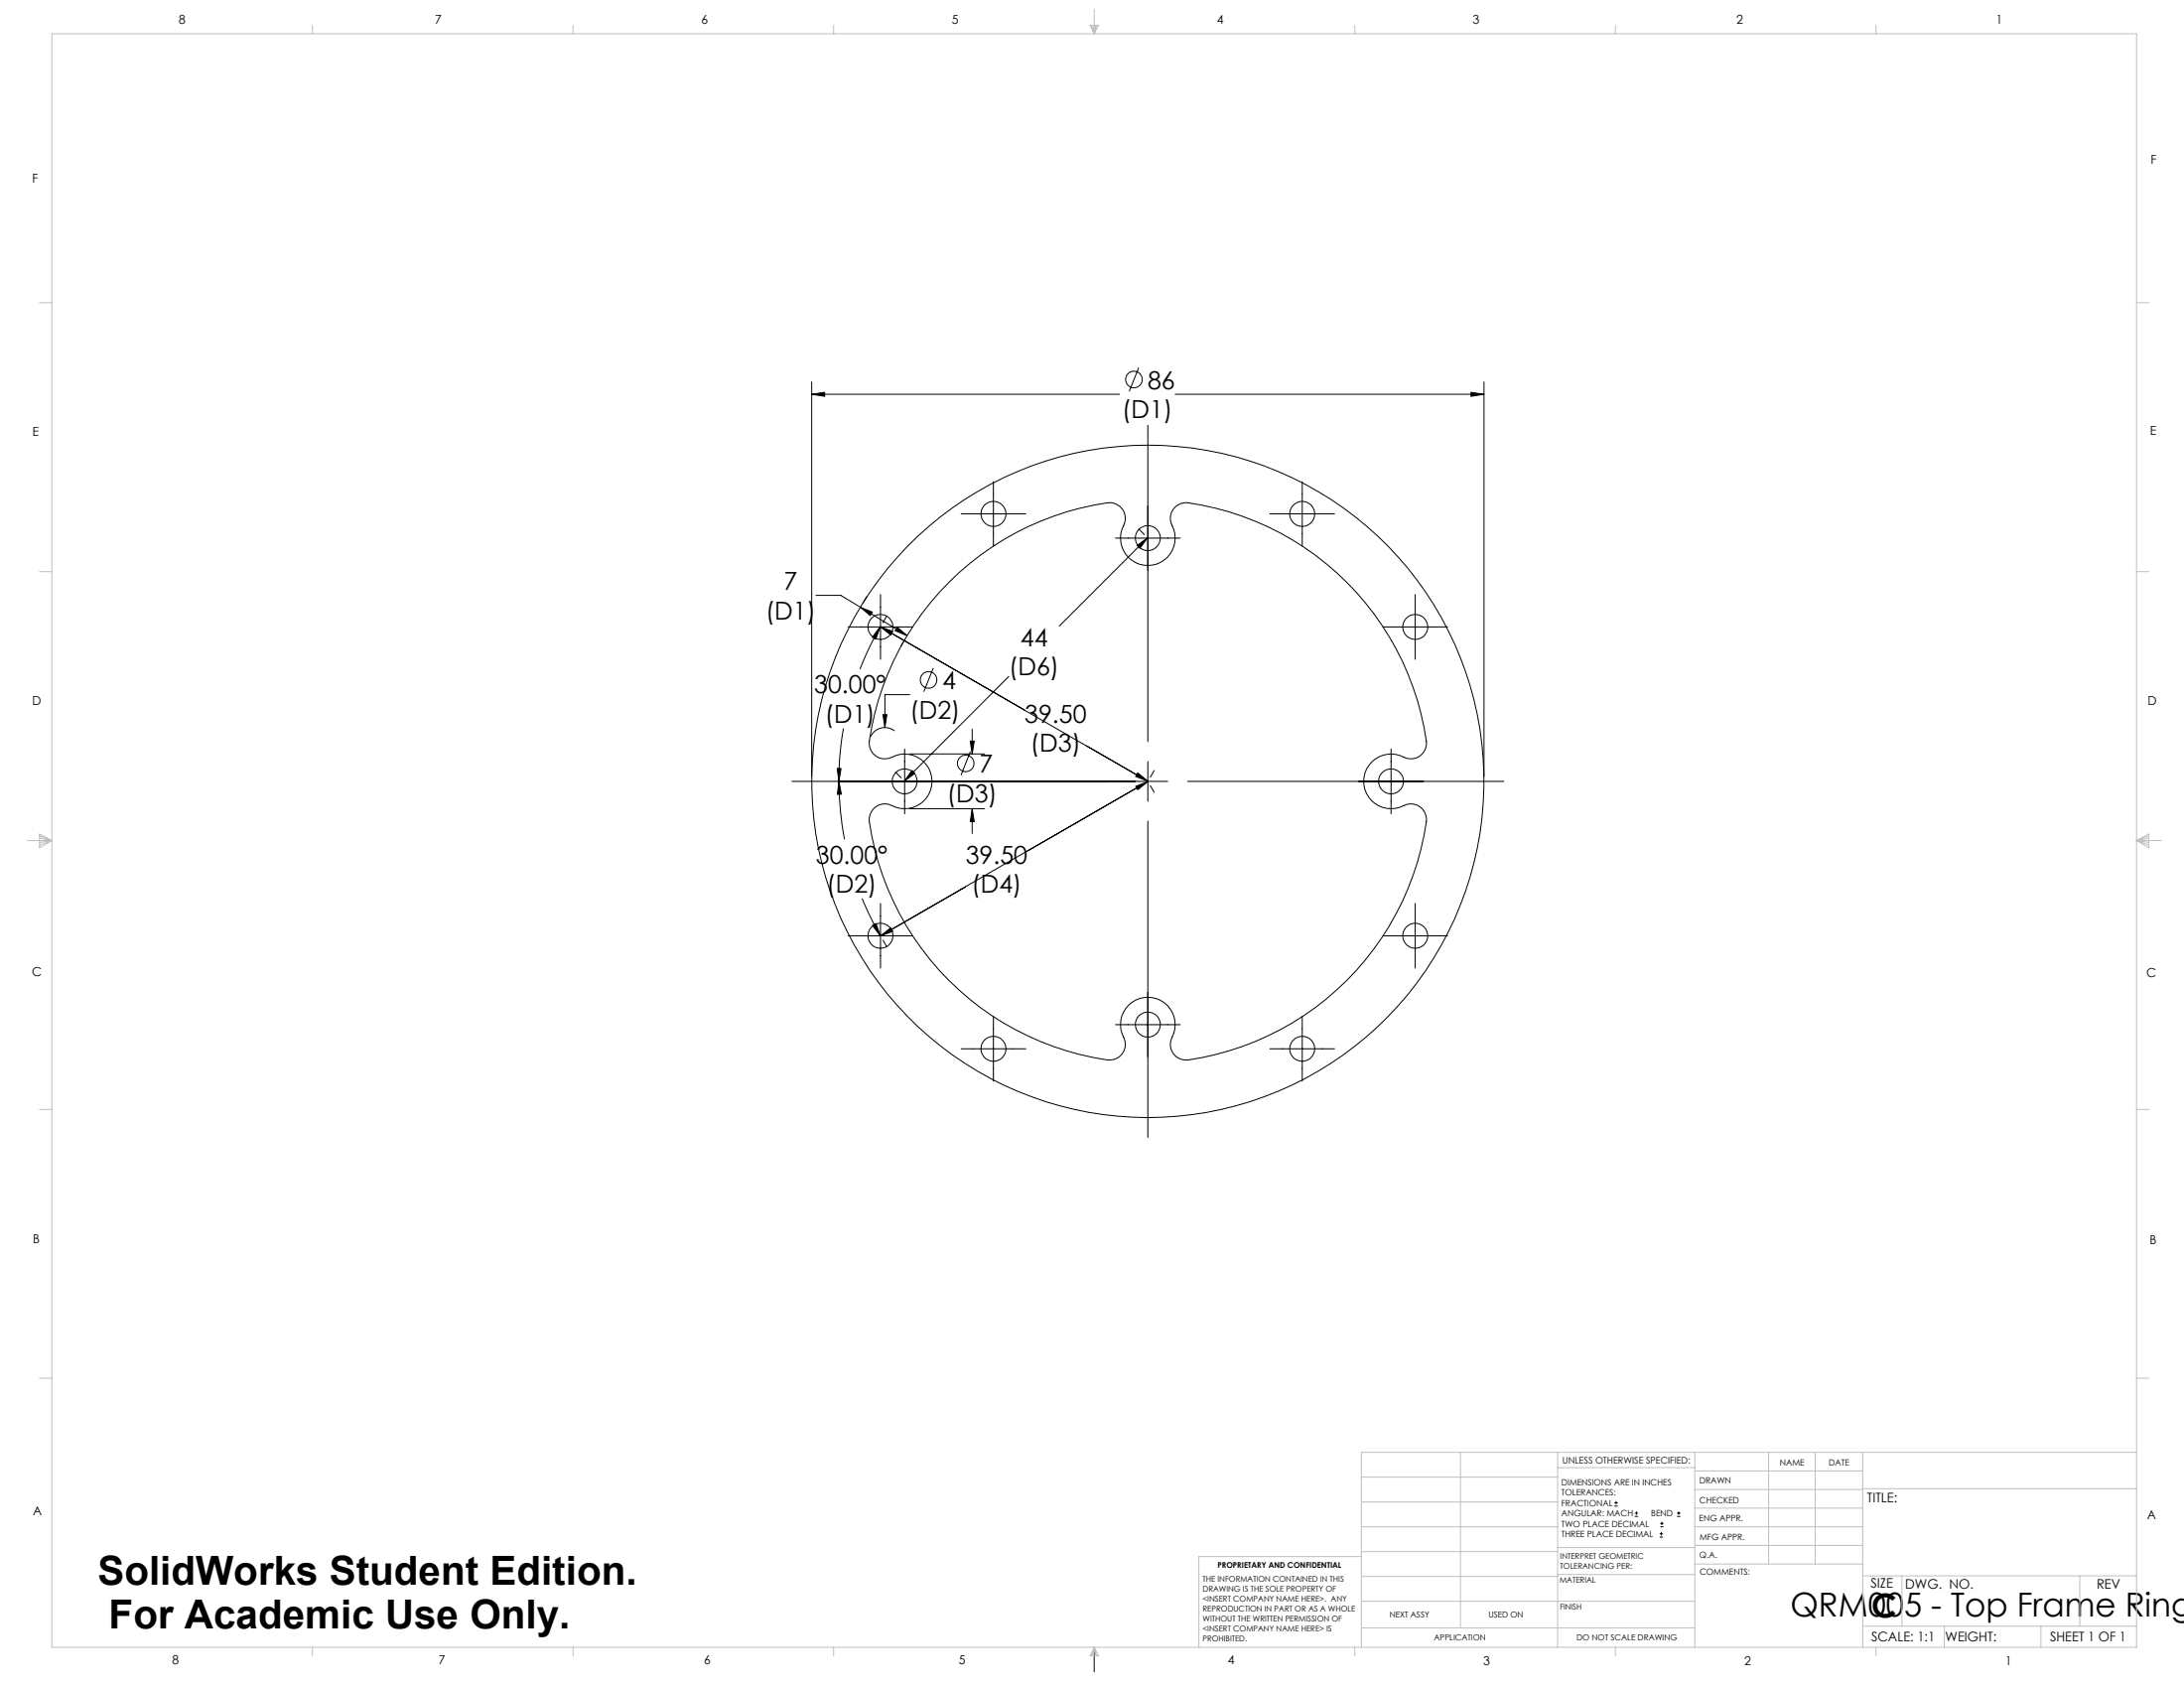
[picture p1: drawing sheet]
<svg xmlns="http://www.w3.org/2000/svg" width="559mm" height="432mm" viewBox="0 0 559 432" stroke-linecap="round" stroke-linejoin="round" font-family="sans-serif">
<g fill="none" stroke="#000" stroke-width=".25">
<path d="M207.7 97.7v100.9M291.4 94.1l-2.5 6M379.7 97.7v100.9M207.7 100.9l3.3-.5v1zM207.7 100.9h78.8M293.7 108.8v80.9M300.7 100.9h79M376.4 100.4l3.3 .5-3.3 .5zM245.9 131.4h16.6M254.2 123.2v16.5M285.4 137.7h16.6M290.9 139.6l2.7-2-2 2.7z"/>
<path d="M291.4 135.3l1.4 1.5M293.6 137.6l-22.6 22.6M324.9 131.4h16.6M333.2 123.2v16.5M208.8 152.3h6.3l5 3M220.1 155.3l3.1 1.3-.5 .9zM220.1 155.3l12 7.3M221.8 152.6l-1 1.6M225.3 152.1v16.6M226.9 157.6l-1 1.7M242.8 149a71 71 0 0 1 41.4-20.4 4 4 0 0 1 3.3 5.8 7 7 0 0 0 6.2 10.2 7 7 0 0 0 6.2-10.2 4 4 0 0 1 4.1-5.8 71.9 71.9 0 0 1 61 61.8 4 4 0 0 1-5.9 3.3 7 7 0 0 0-10.2 6.2 7 7 0 0 0 10.2 6.2 4 4 0 0 1 5.8 4.1 71.8 71.8 0 0 1-61.8 60.9 4 4 0 0 1-3.2-5.8 7 7 0 0 0-6.2-10.2 7 7 0 0 0-6.2 10.2 4 4 0 0 1-4.1 5.8 71.9 71.9 0 0 1-61-61.8 4 4 0 0 1 5.8-3.2 7 7 0 0 0 10.3-6.2 7 7 0 0 0-10.3-6.2 4 4 0 0 1-5.8-4.2 72.1 72.1 0 0 1 20.4-40.5zM362.1 152.1v16.6"/>
<path d="M217 160.4h16.5M225.2 160.3l-1.1 3.2-.9-.5zM225.2 160.3l-2.5 4.8-2.7 6.1M225.2 160.3l68.5 39.5M225.3 160.3l3.1 1.2-.5 .9zM229.6 160.4l2.5 2.2-3.1-1.3zM231.5 163.7l-1 1.6M232.8 177.7h-6.4v8.4M238.8 170.9l-2.4 6.1M258.1 173.1l-26.7 26.7M353.8 160.4h16.6M202.6 199.9h96.2"/>
<path d="M214.2 196.6h1l-.6 3.3zM214.7 199.9l.6 3.3h-1.1zM214.7 199.9v2.7a75.2 75.2 0 0 0 1.4 12.1M215.8 186.3l-.2 1.4a74.6 74.6 0 0 0-1 12.2M225.9 182.8h1l-.5 3.3zM228.9 187a4 4 0 0 0-6.1 1.4M229.1 197.6l1.5 1.4M231.5 191.6v16.6M232.7 192.9h19.2M233.4 197.1l.7 .7-2.7 2zM248.2 189.6h1.1l-.6 3.3zM248.3 192.3l-2.4 6"/>
<path d="M248.7 186.5v6.4M291.1 197.7l2.6 2.1-3.1-1.2zM293.7 194.8v10.2M293.7 199.9l-68.5 39.5M295.3 197.1l-1 1.7M303.8 199.9h81M355.9 191.6v16.6M232.7 206.9h19.2M248.7 206.9l.6 3.3h-1.1zM248.7 206.9v6.3M290.6 201.2l3.1-1.3-2.6 2.1zM293.7 210v81"/>
<path d="M294.3 201l1 1.7M217 239.4h16.5M220.6 229.8l1.6 3.7 3 5.9M223.2 236.7l.9-.4 1.1 3.1zM225.3 231.1v16.5M225.3 239.4l2.6-2.1 .5 .9zM247.1 226.9l-21.8 12.5M353.8 239.4h16.6M362.1 231.1v16.5M225.9 240.5l1 1.7M254.2 260v16.6M333.2 260v16.6"/>
<path d="M245.9 268.3h16.6M285.4 262.1h16.6M324.9 268.3h16.6M413.1 385.3h.8M413.1 384.4h.8M413.5 384v.8M418.3 387.9h.8M418.3 387.1h.8M418.7 386.6v.9M424.6 393.2h.9M424.6 392.4h.9M424.8 390.6h.8"/>
<path d="M424.8 389.7h.8M425.1 391.9v.9M425.2 389.3v.8M429.1 387.9h.8M429.1 387.1h.8M429.5 386.6v.9M280 421.4v6.3"/>
<circle cx="290.1" cy="97.1" r="2.11"/>
<circle cx="254.2" cy="131.5" r="3.2"/>
<circle cx="293.7" cy="137.7" r="3.2"/>
<circle cx="333.2" cy="131.5" r="3.2"/>
<circle cx="225.3" cy="160.4" r="3.2"/>
<circle cx="237.6" cy="173.9" r="2.13"/>
<circle cx="362.1" cy="160.4" r="3.2"/>
<circle cx="231.5" cy="199.9" r="3.2"/>
<circle cx="247.1" cy="195.3" r="2.11"/>
<circle cx="293.7" cy="199.9" r="86"/>
<circle cx="355.9" cy="199.9" r="3.2"/>
<circle cx="225.3" cy="239.4" r="3.2"/>
<circle cx="362.1" cy="239.4" r="3.2"/>
<circle cx="254.2" cy="268.3" r="3.2"/>
<circle cx="293.7" cy="262.1" r="3.2"/>
<circle cx="333.2" cy="268.3" r="3.2"/>
</g>
<g fill="none" stroke="#c0c0c0" stroke-width=".25">
<path d="M13.3 8.6h533.4v412.8h-533.4zM79.9 6.5v2.1M146.6 6.5v2.1M213.3 6.5v2.1M278.9 6.5h2.2l-1.1 2.1zM279.1 6.5l.9 2.1M279.6 6.5l.4 2.1M280 2.4v6.2M280.3 6.5l-.3 2.1M280.6 6.5l-.6 2.1M346.6 6.5v2.1M413.3 6.5v2.1"/>
<path d="M480 6.5v2.1M10.1 77.4h3.2M546.7 77.4h3.1M10.1 146.2h3.2M546.7 146.2h3.1M6.9 215h6.4M10.1 213.4l3.2 1.6-3.2 1.9zM10.1 213.8l3.2 1.2M10.1 214.4l3.2 .6M13.3 215l-3.2 1.2M13.3 215l-3.2 .5M546.7 215h6.3"/>
<path d="M546.7 215l3.1 .5M546.7 215l3.1 1.2M546.7 215l3.1-1.6v3.5zM549.8 214.4l-3.1 .6M549.8 213.8l-3.1 1.2M10.1 283.8h3.2M546.7 283.8h3.1M10.1 352.6h3.2M546.7 352.6h3.1M348.3 377.9h50.2M373.7 371.5v44.9M398.5 371.5v49.9"/>
<path d="M398.5 375.4h35.1M433.6 371.5v49.9M433.6 376.3h43M452.5 371.5v28.6M464.4 371.5v28.6M476.6 371.5v49.9M546.7 371.5h-198.4v49.9M348.3 396.9h50.2M348.3 390.6h50.2M348.3 384.2h50.2M348.3 398.2h-41.6v23.2M398.5 395.9h35.1"/>
<path d="M433.6 385.8h43M433.6 381h43M433.6 390.6h43M433.6 395.3h43M476.6 380.8h70.1M348.3 416.4h85.3M348.3 409.6h85.3M348.3 403.3h50.2M398.5 402.8h35.1M433.6 400.1h43M476.6 416h70.1M476.6 403.1h70.1"/>
<path d="M486.6 403.1v12.9M497.5 416v5.4M522.2 416v5.4M532.1 403.1v12.9M79.9 421.4v2.1M146.6 421.4v2.1M213.3 421.4v2.1M280 421.4l1.1 2.2h-2.2zM280 421.4l.6 2.2M280 421.4l-.9 2.2M280 421.4l-.4 2.2M280 421.4l.3 2.2"/>
<path d="M346.6 421.4v2.1M413.3 421.4v2.1M480 421.4v2.1"/>
</g>
<path d="M207.7 100.9l3.3-.5v1zM376.4 100.4l3.3 .5-3.3 .5zM225.2 160.3l-1.1 3.2-.9-.5zM214.2 196.6h1l-.6 3.3zM214.7 199.9l.6 3.3h-1.1zM223.2 236.7l.9-.4 1.1 3.1zM225.3 160.3l3.1 1.2-.5 .9zM291.1 197.7l2.6 2.1-3.1-1.2zM225.3 239.4l2.6-2.1 .5 .9zM290.6 201.2l3.1-1.3-2.6 2.1zM290.9 139.6l2.7-2-2 2.7zM233.4 197.1l.7 .7-2.7 2zM229.6 160.4l2.5 2.2-3.1-1.3zM220.1 155.3l3.1 1.3-.5 .9zM225.9 182.8l.5 3.3 .5-3.3zM248.7 206.9l.6 3.3h-1.1zM248.2 189.6h1.1l-.6 3.3z" fill="#000"/>
<g font-size="10.3">
<text x="25" y="405.4">SolidWorks Student Edition.</text>
<text x="27.9" y="416.7">For Academic Use Only.</text>
</g>
<g font-size="8.5">
<text x="458.1" y="413.5">QRM005 - Top Frame Ring</text>
<text x="478.9" y="413.7">C</text>
</g>
<g font-size="6.3">
<text x="293.6" y="99.5">86</text>
<text x="287.1" y="107">(D1)</text>
<text x="200.6" y="150.9">7</text>
<text x="195.9" y="158.5">(D1)</text>
<text x="261.1" y="165.2">44</text>
<text x="258.1" y="172.8">(D6)</text>
<text x="208.3" y="177.4">30.00°</text>
<text x="241.1" y="176.3">4</text>
<text x="211.1" y="184.9">(D1)</text>
<text x="232.8" y="183.9">(D2)</text>
<text x="262.2" y="184.8">39.50</text>
<text x="250.6" y="197.7">7</text>
<text x="263.6" y="192.4">(D3)</text>
<text x="242.3" y="205.2">(D3)</text>
<text x="208.8" y="220.9">30.00°</text>
<text x="247.1" y="220.9">39.50</text>
<text x="211.5" y="228.5">(D2)</text>
<text x="248.5" y="228.5">(D4)</text>
</g>
<g font-size="3.4">
<text x="477.8" y="384.2">TITLE:</text>
<text x="478.7" y="406.3">SIZE</text>
<text x="487.5" y="406.3">DWG. NO.</text>
<text x="536.5" y="406.4">REV</text>
<text x="478.8" y="419.8">SCALE: 1:1</text>
<text x="497.7" y="419.9">WEIGHT:</text>
<text x="524.5" y="419.8">SHEET 1 OF 1</text>
</g>
<g font-size="3.2">
<text x="45.7" y="6.1">8</text>
<text x="111.3" y="6.1">7</text>
<text x="179.5" y="6.1">6</text>
<text x="243.5" y="6.1">5</text>
<text x="311.3" y="6">4</text>
<text x="376.8" y="6.1">3</text>
<text x="444.3" y="6.1">2</text>
<text x="510.7" y="6">1</text>
<text x="550.3" y="41.8">F</text>
<text x="8.2" y="46.6">F</text>
<text x="8.4" y="111.5">E</text>
<text x="550.1" y="111.2">E</text>
<text x="8.2" y="180.2">D</text>
<text x="549.6" y="180.4">D</text>
<text x="8.2" y="249.7">C</text>
<text x="549.2" y="249.9">C</text>
<text x="8.4" y="318">B</text>
<text x="550" y="318.2">B</text>
<text x="8.4" y="387.6">A</text>
<text x="549.4" y="388.7">A</text>
<text x="44.1" y="425.8">8</text>
<text x="112.2" y="425.8">7</text>
<text x="180.2" y="425.8">6</text>
<text x="245.3" y="425.7">5</text>
<text x="314.1" y="425.7">4</text>
<text x="379.5" y="425.8">3</text>
<text x="446.4" y="425.8">2</text>
<text x="513.1" y="425.8">1</text>
</g>
<text font-size="2.4" x="399.7" y="374.3">UNLESS OTHERWISE SPECIFIED:</text>
<g font-size="2.2">
<text x="455.4" y="374.8">NAME</text>
<text x="467.9" y="374.8">DATE</text>
<text x="399.5" y="379.9">DIMENSIONS ARE IN INCHES</text>
<text x="399.5" y="382.6">TOLERANCES:</text>
<text x="434.8" y="379.6">DRAWN</text>
<text x="399.5" y="385.2">FRACTIONAL</text>
<text x="399.5" y="387.9">ANGULAR: MACH</text>
<text x="422.4" y="387.9">BEND</text>
<text x="434.8" y="389.1">ENG APPR.</text>
<text x="434.8" y="384.5">CHECKED</text>
<text x="399.5" y="390.5">TWO PLACE DECIMAL</text>
<text x="399.5" y="393.2">THREE PLACE DECIMAL</text>
<text x="434.9" y="393.9">MFG APPR.</text>
<text x="434.8" y="398.6">Q.A.</text>
<text x="434.9" y="402.8">COMMENTS:</text>
</g>
<g font-size="2.1">
<text x="355.5" y="413.9">NEXT ASSY</text>
<text x="380.8" y="413.9">USED ON</text>
<text x="366.9" y="419.7">APPLICATION</text>
<text x="403.4" y="419.7">DO NOT SCALE DRAWING</text>
</g>
<g font-size="2">
<text x="311.5" y="401.1">PROPRIETARY AND CONFIDENTIAL</text>
<text x="399.2" y="398.8">INTERPRET GEOMETRIC</text>
<text x="399.2" y="401.3">TOLERANCING PER:</text>
<text x="307.7" y="404.7">THE INFORMATION CONTAINED IN THIS</text>
<text x="307.7" y="407.2">DRAWING IS THE SOLE PROPERTY OF</text>
<text x="399.1" y="404.8">MATERIAL</text>
<text x="307.7" y="409.7">&lt;INSERT COMPANY NAME HERE&gt;. ANY</text>
<text x="307.7" y="412.3">REPRODUCTION IN PART OR AS A WHOLE</text>
<text x="399.1" y="411.7">FINISH</text>
<text x="307.7" y="414.8">WITHOUT THE WRITTEN PERMISSION OF</text>
<text x="307.7" y="417.3">&lt;INSERT COMPANY NAME HERE&gt; IS</text>
<text x="307.7" y="419.8">PROHIBITED.</text>
</g>
</svg>
